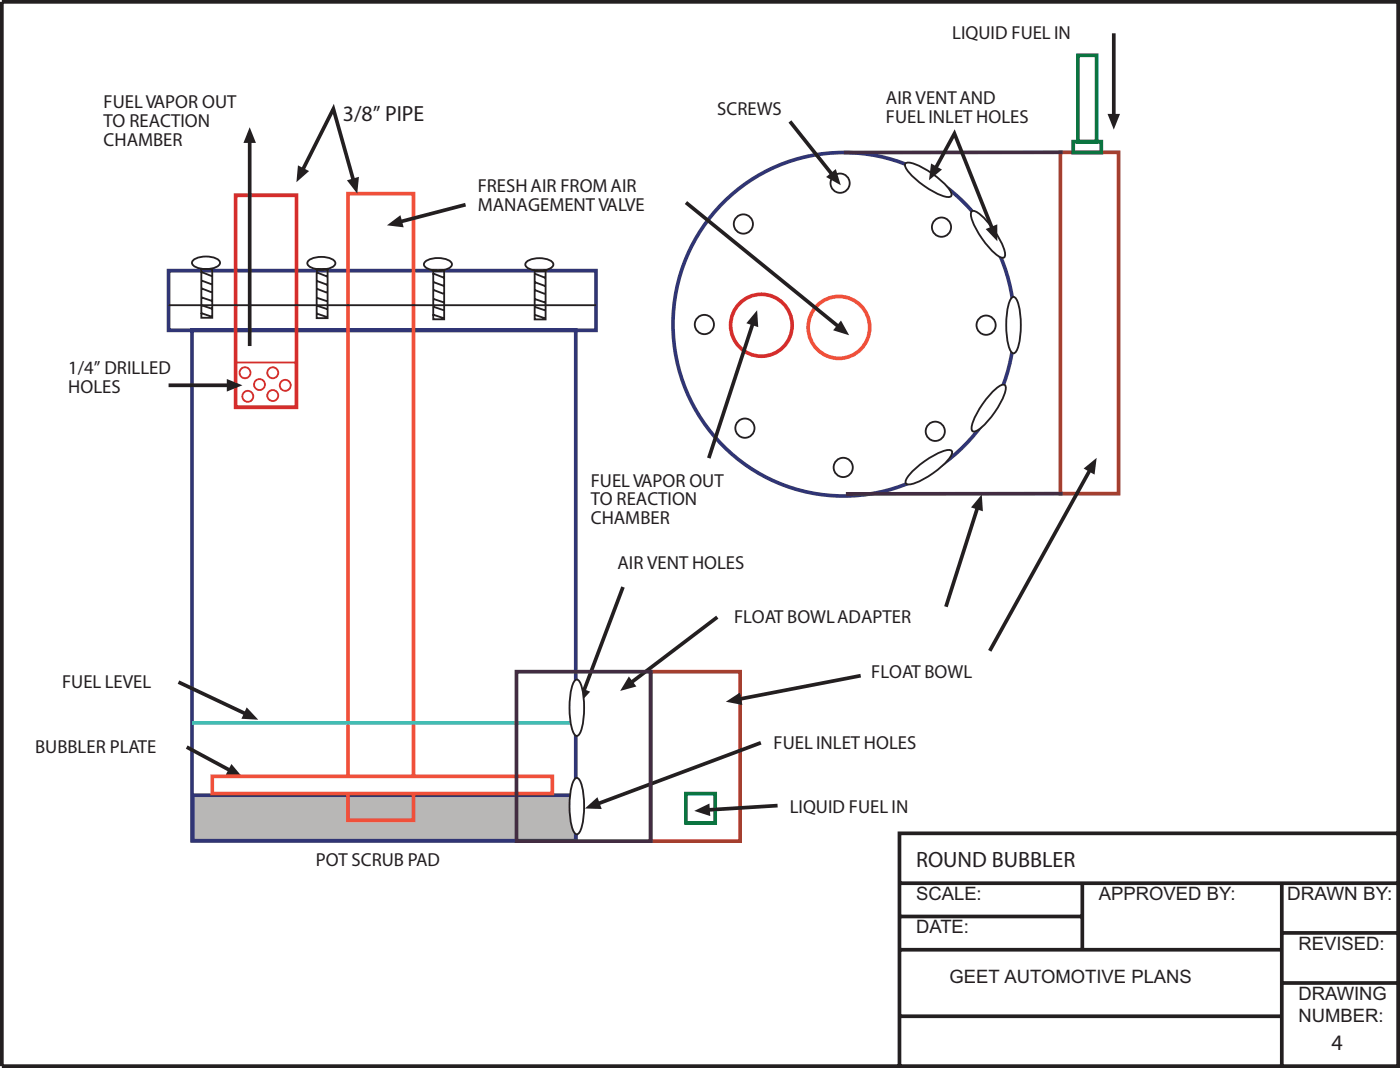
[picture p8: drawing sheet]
<svg xmlns="http://www.w3.org/2000/svg" width="267mm" height="204mm" viewBox="0 0 267 204" stroke-linecap="round" stroke-linejoin="round" font-family="sans-serif">
<path d="M.4 .4h266.7v203.2h-266.7zM267.1 159.1h-95.3v44.5M171.8 168.6h95.3M171.8 175h34.9M206.7 168.6v12.7M244.5 178.1h22.3M244.8 168.6v35M171.8 194h73M171.8 181.3h73M244.8 187.7h22.3" fill="none" stroke="#231f20" stroke-width=".71" stroke-linecap="butt"/>
<path d="M32.2 51.7h81.6v11.4h-81.6zM36.7 63.1h73.3v97.4h-73.3z" fill="none" stroke="#303575" stroke-width=".71" stroke-linecap="butt"/>
<path d="M36.8 151.8h73.2v8.7h-73.2z" fill="#b8b7b6"/>
<path d="M36.8 151.8h73.2v8.7h-73.2z" fill="none" stroke="#303575" stroke-width=".71" stroke-linecap="butt"/>
<path d="M66.5 37h12.5v119.6h-12.5z" fill="none" stroke="#f0503a" stroke-width=".71" stroke-linecap="butt"/>
<path d="M45 37.3h11.6v40.5h-11.6z" fill="none" stroke="#d52d2c" stroke-width=".71" stroke-linecap="butt"/>
<path d="M124.3 128.2h17.1v32.4h-17.1z" fill="none" stroke="#a43f2f" stroke-width=".71" stroke-linecap="butt"/>
<g fill="none" stroke="#231f20" stroke-width=".35">
<path d="M32.2 58.3h81.6M37 49.6a4.8 4.8 0 0 1 4.7 0 .68 .68 0 0 1 0 1.2 4.8 4.8 0 0 1-4.7 0 .68 .68 0 0 1 0-1.2zM38.4 59.8l2 .6M38.4 51.9l2.1 .8M38.4 58.3l2 .6M38.5 51.4h2v9.3h-2zM38.5 56.8l2 .6M38.5 55l1.9 .8M38.5 53.5l2 .8M59.1 49.6a4.8 4.8 0 0 1 4.6 0 .68 .68 0 0 1 0 1.3 4.8 4.8 0 0 1-4.6 0 .68 .68 0 0 1 0-1.3zM60.4 59.8l2 .7M60.4 52l2.1 .8"/>
<path d="M60.5 58.3l2 .7M60.5 51.4h2.1v9.3h-2.1zM60.5 56.8l2 .7M60.5 55.1l1.9 .8M60.5 53.6l2 .8M81.3 49.9a4.8 4.8 0 0 1 4.7 0 .68 .68 0 0 1 0 1.2 4.8 4.8 0 0 1-4.7 0 .68 .68 0 0 1 0-1.2zM82.7 52.2l2.1 .8M82.7 58.6l2 .6M82.8 51.7h2v9.3h-2zM82.8 57.1l2 .6M82.8 55.3l1.9 .8M82.8 53.8l2 .8"/>
<path d="M100.7 49.9a4.8 4.8 0 0 1 4.6 0 .68 .68 0 0 1 0 1.2 4.8 4.8 0 0 1-4.6 0 .68 .68 0 0 1 0-1.2zM102 52.2l2.1 .8M102.1 58.6l2 .7M102.1 51.7h2.1v9.3h-2.1zM102.1 57.1l2 .7M102.1 55.4l2 .7M102.1 53.9l2 .7M82.7 60.1l2 .6M102 60.1l2 .7"/>
</g>
<path d="M36.7 138h73.3" fill="none" stroke="#42bdb3" stroke-width=".71" stroke-linecap="butt"/>
<g fill="none" stroke="#d52d2c" stroke-width=".35">
<path d="M45 69.2h11.5v8.6h-11.5z"/>
<circle cx="46.8" cy="71.2" r="1.05"/>
<circle cx="47.3" cy="75.7" r="1.05"/>
<circle cx="49.6" cy="73.4" r="1.05"/>
<circle cx="52.1" cy="75.5" r="1.05"/>
<circle cx="52.1" cy="71.2" r="1.05"/>
<circle cx="54.5" cy="73.6" r="1.05"/>
</g>
<path d="M88.9 39.1l-12.3 3.2" fill="none" stroke="#231f20" stroke-width=".71" stroke-linecap="butt"/>
<path d="M73.9 43l2.6-1.9 .6 2.3z" fill-rule="evenodd" fill="#231f20"/>
<path d="M57.9 32.3l5.8-11.5 3.8 13.5" fill="none" stroke="#231f20" stroke-width=".71" stroke-linecap="butt"/>
<g fill="#231f20">
<path d="M56.9 31.6l2.1 1.1-2.4 2.1z" fill-rule="evenodd"/>
<path d="M66.3 34.4l2.3-.6-.4 3.2z" fill-rule="evenodd"/>
</g>
<path d="M47.7 27.1v39" fill="none" stroke="#231f20" stroke-width=".71" stroke-linecap="butt"/>
<path d="M47.7 24.3l1.2 3h-2.4z" fill-rule="evenodd" fill="#231f20"/>
<path d="M32.2 73.6h11.3" fill="none" stroke="#231f20" stroke-width=".71" stroke-linecap="butt"/>
<path d="M43.3 72.4l3 1.2-3 1.2z" fill-rule="evenodd" fill="#231f20"/>
<path d="M34.1 130.2l12.7 6" fill="none" stroke="#231f20" stroke-width=".71" stroke-linecap="butt"/>
<path d="M47.1 135.1l2.2 2.3-3.2-.2z" fill-rule="evenodd" fill="#231f20"/>
<path d="M35.7 142.6l8.1 4.4" fill="none" stroke="#231f20" stroke-width=".71" stroke-linecap="butt"/>
<path d="M44.2 145.9l2.1 2.4-3.2-.3z" fill-rule="evenodd" fill="#231f20"/>
<path d="M119 112.1l-7.5 19.7" fill="none" stroke="#231f20" stroke-width=".71" stroke-linecap="butt"/>
<path d="M110.5 131.2l2.2 .9-2.2 2.3z" fill-rule="evenodd" fill="#231f20"/>
<path d="M137 117.8l-16.3 12.4" fill="none" stroke="#231f20" stroke-width=".71" stroke-linecap="butt"/>
<path d="M120.1 129.2l1.5 1.9-3.1 .8z" fill-rule="evenodd" fill="#231f20"/>
<path d="M138.9 38a32.7 32.7 0 0 1 44.6 .1 32.7 32.7 0 0 1 2.9 44.6 32.6 32.6 0 0 1-42.5 7.1 32.6 32.6 0 0 1-12.6-41.2 32.9 32.9 0 0 1 7.6-10.6z" fill="none" stroke="#303575" stroke-width=".71" stroke-linecap="butt"/>
<path d="M202.5 29.1h11.1v65.2h-11.1z" fill="none" stroke="#a43f2f" stroke-width=".71" stroke-linecap="butt"/>
<path d="M202.9 29.1h-41.7M202.9 94.3h-41.3" fill="none" stroke="#422c41" stroke-width=".71" stroke-linecap="butt"/>
<path d="M205.9 10.6h3.6v16.4h-3.6zM205 27h5.4v2.1h-5.4z" fill="none" stroke="#0a743f" stroke-width=".71" stroke-linecap="butt"/>
<circle cx="160.3" cy="62.5" r="5.9" fill="none" stroke="#f0503a" stroke-width=".71" stroke-linecap="butt"/>
<circle cx="145.4" cy="62.1" r="5.9" fill="none" stroke="#d52d2c" stroke-width=".71" stroke-linecap="butt"/>
<g fill="none" stroke="#231f20" stroke-width=".35">
<circle cx="160.5" cy="35" r="1.84"/>
<circle cx="142" cy="42.8" r="1.84"/>
<circle cx="179.8" cy="43.4" r="1.84"/>
<circle cx="134.5" cy="62" r="1.84"/>
<circle cx="188.4" cy="62.1" r="1.84"/>
<circle cx="142.3" cy="81.7" r="1.84"/>
<circle cx="161.1" cy="89.2" r="1.84"/>
<circle cx="178.6" cy="82.3" r="1.84"/>
</g>
<path d="M212.7 6.4v15.5" fill="none" stroke="#231f20" stroke-width=".71" stroke-linecap="butt"/>
<path d="M211.5 21.7h2.4l-1.2 3z" fill-rule="evenodd" fill="#231f20"/>
<path d="M131 151.5h5.6v5.6h-5.6z" fill="none" stroke="#0a743f" stroke-width=".71" stroke-linecap="butt"/>
<path d="M186.7 97.1l-6 18.7" fill="none" stroke="#231f20" stroke-width=".71" stroke-linecap="butt"/>
<path d="M187.5 94.4l.2 3.2-2.2-.7z" fill-rule="evenodd" fill="#231f20"/>
<path d="M164.4 129l-23 4.4" fill="none" stroke="#231f20" stroke-width=".71" stroke-linecap="butt"/>
<path d="M138.6 134l2.7-1.8 .5 2.4z" fill-rule="evenodd" fill="#231f20"/>
<path d="M208.1 89.9l-19.1 34.4" fill="none" stroke="#231f20" stroke-width=".71" stroke-linecap="butt"/>
<path d="M207 89.5l2.5-2.1-.4 3.2z" fill-rule="evenodd" fill="#231f20"/>
<path d="M131 38.7l29 23.6" fill="none" stroke="#231f20" stroke-width=".71" stroke-linecap="butt"/>
<path d="M160.6 61.2l1.6 2.8-3.1-.9z" fill-rule="evenodd" fill="#231f20"/>
<path d="M143.8 61.9l-8.4 25.6" fill="none" stroke="#231f20" stroke-width=".71" stroke-linecap="butt"/>
<path d="M144.6 59.2l.2 3.3-2.2-.8z" fill-rule="evenodd" fill="#231f20"/>
<path d="M145.3 141.8l-31 11.6" fill="none" stroke="#231f20" stroke-width=".71" stroke-linecap="butt"/>
<path d="M111.7 154.4l2.4-2.2 .8 2.3z" fill-rule="evenodd" fill="#231f20"/>
<path d="M148.5 153.8l-13.1 .8" fill="none" stroke="#231f20" stroke-width=".71" stroke-linecap="butt"/>
<path d="M132.6 154.8l2.9-1.4 .2 2.4z" fill-rule="evenodd" fill="#231f20"/>
<path d="M193.3 56.8l.3-.1a1.8 1.8 0 0 1 1 1.6 15.5 15.5 0 0 1-.5 8.7l-.5 .5a1.8 1.8 0 0 1-1-1.6 15.5 15.5 0 0 1 .4-8.8z" fill="#fff"/>
<path d="M193.3 56.8l.3-.1a1.8 1.8 0 0 1 1 1.6 15.5 15.5 0 0 1-.5 8.7l-.5 .5a1.8 1.8 0 0 1-1-1.6 15.5 15.5 0 0 1 .4-8.8z" fill="none" stroke="#231f20" stroke-width=".35"/>
<path d="M185.6 40.3a1.79 1.79 0 0 1 1.7 .8 15.4 15.4 0 0 1 4.7 7.4l-.2 .7a1.79 1.79 0 0 1-1.7-.8 15.4 15.4 0 0 1-4.7-7.4z" fill="#fff"/>
<path d="M185.6 40.3a1.79 1.79 0 0 1 1.7 .8 15.4 15.4 0 0 1 4.7 7.4l-.2 .7a1.79 1.79 0 0 1-1.7-.8 15.4 15.4 0 0 1-4.7-7.4z" fill="none" stroke="#231f20" stroke-width=".35"/>
<path d="M189.6 74.8a4.1 4.1 0 0 1 2-1.4l.3 .1a1.81 1.81 0 0 1-.1 1.9 15.4 15.4 0 0 1-5.3 6.9h-.7a1.81 1.81 0 0 1 .1-1.8l.7-1.6 1.1-1.8z" fill="#fff"/>
<path d="M189.6 74.8a4.1 4.1 0 0 1 2-1.4l.3 .1a1.81 1.81 0 0 1-.1 1.9 15.4 15.4 0 0 1-5.3 6.9h-.7a1.81 1.81 0 0 1 .1-1.8l.7-1.6 1.1-1.8z" fill="none" stroke="#231f20" stroke-width=".35"/>
<path d="M172.9 31.2a1.78 1.78 0 0 1 1.9 .1 15.4 15.4 0 0 1 6.9 5.4v.7a1.78 1.78 0 0 1-1.9-.1 15.3 15.3 0 0 1-6.8-5.4z" fill="#fff"/>
<path d="M172.9 31.2a1.78 1.78 0 0 1 1.9 .1 15.4 15.4 0 0 1 6.9 5.4v.7a1.78 1.78 0 0 1-1.9-.1 15.3 15.3 0 0 1-6.8-5.4z" fill="none" stroke="#231f20" stroke-width=".35"/>
<path d="M174.3 90a15.3 15.3 0 0 1 6.8-4.1l.7 .2a1.81 1.81 0 0 1-.7 1.7 15.3 15.3 0 0 1-7.4 4.7l-.7-.2a1.81 1.81 0 0 1 .7-1.7z" fill="#fff"/>
<path d="M174.3 90a15.3 15.3 0 0 1 6.8-4.1l.7 .2a1.81 1.81 0 0 1-.7 1.7 15.3 15.3 0 0 1-7.4 4.7l-.7-.2a1.81 1.81 0 0 1 .7-1.7z" fill="none" stroke="#231f20" stroke-width=".35"/>
<path d="M109.9 129.8l.3-.1a1.8 1.8 0 0 1 1 1.6 15.5 15.5 0 0 1-.5 8.8l-.5 .4a1.8 1.8 0 0 1-1-1.6 15.5 15.5 0 0 1 .4-8.7z" fill="#fff"/>
<path d="M109.9 129.8l.3-.1a1.8 1.8 0 0 1 1 1.6 15.5 15.5 0 0 1-.5 8.8l-.5 .4a1.8 1.8 0 0 1-1-1.6 15.5 15.5 0 0 1 .4-8.7z" fill="none" stroke="#231f20" stroke-width=".35"/>
<path d="M109.9 148.6l.3-.1a1.8 1.8 0 0 1 1 1.6 15.5 15.5 0 0 1-.5 8.8l-.5 .4a1.8 1.8 0 0 1-1-1.6 15.5 15.5 0 0 1 .4-8.8z" fill="#fff"/>
<path d="M109.9 148.6l.3-.1a1.8 1.8 0 0 1 1 1.6 15.5 15.5 0 0 1-.5 8.8l-.5 .4a1.8 1.8 0 0 1-1-1.6 15.5 15.5 0 0 1 .4-8.8z" fill="none" stroke="#231f20" stroke-width=".35"/>
<path d="M150.9 23.2l7.9 10" fill="none" stroke="#231f20" stroke-width=".71" stroke-linecap="butt"/>
<path d="M157.8 33.8l1.8-1.5 1 3.1z" fill-rule="evenodd" fill="#231f20"/>
<path d="M178.8 32l3.5-6.5 7.2 18" fill="none" stroke="#231f20" stroke-width=".71" stroke-linecap="butt"/>
<g fill="#231f20">
<path d="M177.8 31.2l2.1 1.2-2.5 2z" fill-rule="evenodd"/>
<path d="M188.3 43.7l2.2-.9v3.3z" fill-rule="evenodd"/>
</g>
<path d="M40.5 148.2h65v3.3h-65z" fill="#fff"/>
<path d="M40.5 148.2h65v3.3h-65z" fill="none" stroke="#f0503a" stroke-width=".71" stroke-linecap="butt"/>
<path d="M98.6 128.2h25.7v32.4h-25.7z" fill="none" stroke="#422c41" stroke-width=".71" stroke-linecap="butt"/>
<g font-size="4.2" fill="#231f20">
<text x="65.5" y="23.1">3/8” PIPE</text>
<text x="175" y="165.5">ROUND BUBBLER</text>
<text x="254.4" y="200.4">4</text>
</g>
<g font-size="3.6" fill="#231f20">
<text x="181.9" y="7.4">LIQUID FUEL IN</text>
<text x="19.8" y="20.6">FUEL VAPOR OUT</text>
<text x="137" y="21.9">SCREWS</text>
<text x="169.2" y="19.8">AIR VENT AND</text>
<text x="169.2" y="23.4">FUEL INLET HOLES</text>
<text x="19.8" y="24.2">TO REACTION</text>
<text x="19.8" y="27.8">CHAMBER</text>
<text x="91.3" y="36.6">FRESH AIR FROM AIR</text>
<text x="91.3" y="40.2">MANAGEMENT VALVE</text>
<text x="13" y="71.5">1/4” DRILLED</text>
<text x="13" y="75.1">HOLES</text>
<text x="112.8" y="92.9">FUEL VAPOR OUT</text>
<text x="112.8" y="96.5">TO REACTION</text>
<text x="112.8" y="100.1">CHAMBER</text>
<text x="117.9" y="108.6">AIR VENT HOLES</text>
<text x="140.2" y="118.9">FLOAT BOWL ADAPTER</text>
<text x="11.9" y="131.3">FUEL LEVEL</text>
<text x="166.4" y="129.4">FLOAT BOWL</text>
<text x="6.7" y="143.8">BUBBLER PLATE</text>
<text x="147.8" y="143">FUEL INLET HOLES</text>
<text x="150.8" y="155.2">LIQUID FUEL IN</text>
<text x="60.3" y="165.3">POT SCRUB PAD</text>
</g>
<g font-size="3.5" fill="#231f20">
<text x="175" y="171.8">SCALE:</text>
<text x="209.9" y="171.8">APPROVED BY:</text>
<text x="245.9" y="171.8">DRAWN BY:</text>
<text x="175" y="178.2">DATE:</text>
<text x="248" y="181.3">REVISED:</text>
<text x="181.3" y="187.7">GEET AUTOMOTIVE PLANS</text>
<text x="248" y="190.9">DRAWING</text>
<text x="248" y="195.1">NUMBER:</text>
</g>
</svg>
